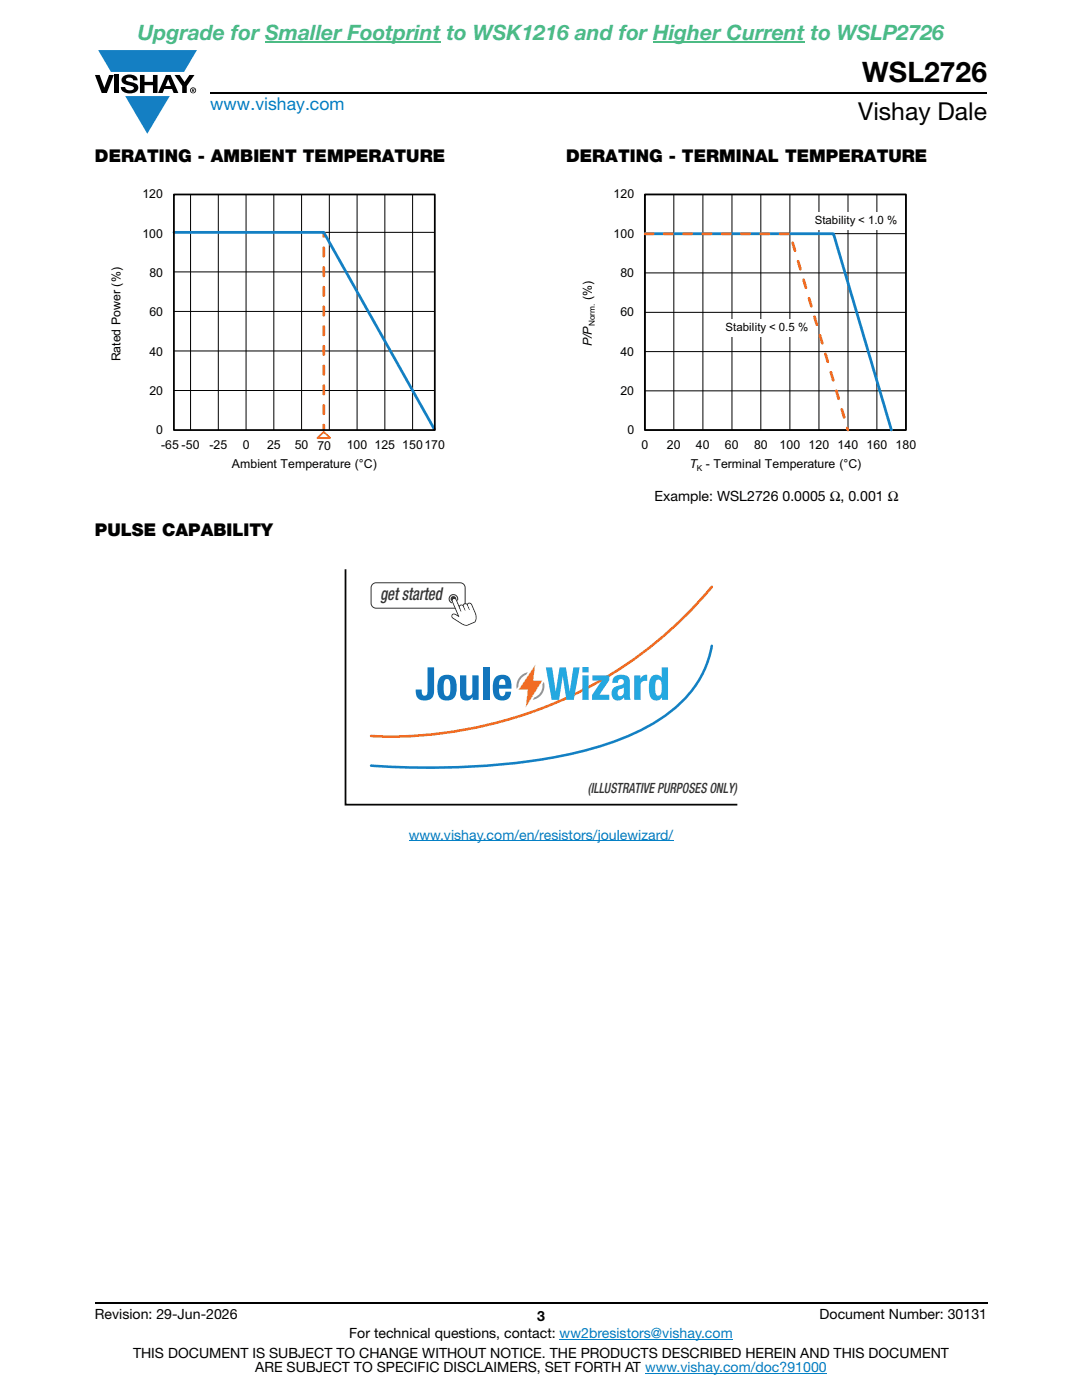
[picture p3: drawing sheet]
<svg xmlns="http://www.w3.org/2000/svg" width="216mm" height="279mm" viewBox="0 0 216 279" stroke-linecap="round" stroke-linejoin="round" font-family="sans-serif">
<g fill="#147fc3">
<path d="M19.6 10h19.7l-2.6 4.3h-1.1h-13.5z"/>
<path d="M25 19.2h8.9l-4.5 7.5z"/>
</g>
<g fill="#000">
<path d="M18.9 15h1l.9 2.5 1-2.5h.9l-1.4 3.6h-1zM22.9 15h.9v3.6h-.9zM24.6 15.3a2.1 2.1 0 0 1 2.8 .3l.1 .4h-.9a.79 .79 0 0 0-.7-.5 .79 .79 0 0 0-.8 .4l.3 .3 1 .2a1.08 1.08 0 0 1 1.2 1 1.08 1.08 0 0 1-1.1 1.2 1.73 1.73 0 0 1-2.4-1.2h.9a.96 .96 0 0 0 .8 .6 .96 .96 0 0 0 .9-.4 1.31 1.31 0 0 0-1.2-.6 1.03 1.03 0 0 1-1.1-.6 1.03 1.03 0 0 1 .2-1.1zM27.9 15h.9v1.3h1.7v-1.3h.9v3.6h-.9v-1.6h-1.7v1.6h-.9zM34.8 15h1.1l.9 1.4 1-1.4h1l-1.5 2.2v1.4h-.9v-1.4z"/>
<path d="M33.6 15.9l.5 1.3h-1.1zM33.1 15l-1.6 3.6h1l.3-.8h1.5l.3 .8h1l-1.6-3.6z"/>
<path d="M38.4 17.8h.2v.2h-.2zM38.3 17.7v.7h.1v-.3l.4 .3-.2-.3 .2-.2-.1-.2z"/>
<path d="M38.1 18a.46 .46 0 0 1 .9 0 .46 .46 0 0 1-.9 0zM37.9 18a.6 .6 0 0 0 1.2 0 .6 .6 0 0 0-1.2 0z"/>
</g>
<path d="M42 18.6h155M18.9 260h178.1" fill="none" stroke="#000" stroke-width=".36"/>
<path d="M52.9 8.3h35M130.3 8.3h30.3" fill="none" stroke="#4cbb84" stroke-width=".21"/>
<path d="M81.6 167.8h52.7M111.7 267.3h34.5M128.7 274h36.3" fill="none" stroke="#007ec4" stroke-width=".2"/>
<path d="M56.2 87.4l1.2-1.2 1.3 1.2z" fill="#fff"/>
<path d="M63.3 87.4l1.3-1.2 1.3 1.2z" fill="none" stroke="#f16b22" stroke-width=".35"/>
<g fill="none" stroke="#000" stroke-width=".2">
<path d="M38 38.8v47M43.6 38.8v47M49.1 38.8v47M54.6 38.8v47M60.2 38.8v47M65.7 38.8v47M71.3 38.8v47M76.8 38.8v47M82.3 38.8v47M128.7 38.8h52.1v47h-52.1zM134.5 38.8v47M140.3 38.8v47"/>
<path d="M146.1 38.8v47M151.8 38.8v47M157.6 38.8v47M163.4 38.8v47M169.2 38.8v47M175 38.8v47M34.7 54.3h52M34.7 46.4h52M128.7 54.5h52.1M128.7 46.6h52.1M34.7 62.2h52M34.7 70h52"/>
<path d="M34.7 77.9h52.1M128.7 78h52.1M128.7 70.2h52.1M128.7 62.3h52.1"/>
</g>
<path d="M64.6 46.4v.8M64.6 84.8v.9" fill="none" stroke="#f16b22" stroke-width=".55"/>
<path d="M64.6 49.4v34.3M128.7 46.7h28.9l11.6 39.1" fill="none" stroke="#f16b22" stroke-width=".55" stroke-dasharray="1.7 2.2"/>
<path d="M34.7 46.4h29.9l22.1 39.3M128.7 46.7h37.6l11.6 39.1" fill="none" stroke="#147fc3" stroke-width=".55"/>
<path d="M34.7 38.8h52.1v47h-52.1zM128.7 38.8h52.1v47h-52.1z" fill="none" stroke="#000" stroke-width=".35"/>
<g fill="#fff">
<path d="M161.7 42.4h18.1v3.5h-18.1z"/>
<path d="M143.9 63.7h18.1v3.5h-18.1z"/>
</g>
<path d="M113.3 161.2v.7" fill="none" stroke="#fff" stroke-width=".35"/>
<path d="M68.9 113.6v47h78.2" fill="none" stroke="#040503" stroke-width=".35"/>
<path d="M74.3 116.6l.7-.3h16.8a1 1 0 0 1 1 1v3.1a1 1 0 0 1-1 1h-16.8a1 1 0 0 1-1-1v-3.1z" fill="none" stroke="#333" stroke-width=".2"/>
<g fill="#333">
<path d="M89.8 118.9a.9 .9 0 0 1 1.2-.3 .9 .9 0 0 1 .3 1.3 .82 .82 0 0 0-.5-1 .82 .82 0 0 0-1 .3v.6l.4 .6a.84 .84 0 0 1-.7-.7 .84 .84 0 0 1 .3-.8z"/>
<path d="M90.4 119.7l.3-.1 .2 .2 1 2.3 .2-.1-.3-.8 .2-.3 .3 .1 .4 .9h.2l-.4-1 .1-.2a.33 .33 0 0 1 .6 .1l.5 .9-.3-1 .3-.2 .3 .3a4.1 4.1 0 0 1 .8 2.9l-.1 .3-1.5 .7a6.6 6.6 0 0 1-2.9-1.6v-.2a.39 .39 0 0 1 .7-.1l.5 .4 .2-.1-1.3-3.1zM90 119.2v.5l1.3 3.1a.73 .73 0 0 0-1.2-.1l.1 .6 .9 .6a3.9 3.9 0 0 0 2.1 1l1.6-.7a1.96 1.96 0 0 0 .1-1.9l-.7-1.6a.56 .56 0 0 0-.4-.4 .56 .56 0 0 0-.6 .2l-.6-.1-.2 .3-.4-.1-.4 .3-.5-1.3a.63 .63 0 0 0-.4-.5 .63 .63 0 0 0-.7 .1z"/>
</g>
<path d="M90.4 119.7l.3-.1 .2 .2 1 2.3 .2-.1-.3-.8 .2-.3 .3 .1 .4 .9h.2l-.4-1 .1-.2a.33 .33 0 0 1 .6 .1l.5 .9-.3-1 .3-.2 .3 .3a4.1 4.1 0 0 1 .8 2.9l-.1 .3-1.5 .7a6.6 6.6 0 0 1-2.9-1.6v-.2a.39 .39 0 0 1 .7-.1l.5 .4 .2-.1-1.3-3.1z" fill="#fff"/>
<path d="M142 117.1a83.9 83.9 0 0 1-66.2 29.9l-1.8-.1" fill="none" stroke="#f16b22" stroke-width=".51"/>
<path d="M142 128.9a21.4 21.4 0 0 1-9.6 14.2 57.6 57.6 0 0 1-22.2 8.1 155.9 155.9 0 0 1-36.2 1.6" fill="none" stroke="#147fc3" stroke-width=".51"/>
<g fill="#1175bc">
<path d="M85.3 133.2h1.3v4.7a1.8 1.8 0 0 1-2.5 1.8 1.81 1.81 0 0 1-1.2-2.1h1.2l.2 1a.56 .56 0 0 0 .6 .2 .56 .56 0 0 0 .4-.5z"/>
<path d="M91.8 134.8h1.2l.1 3.7a.59 .59 0 0 0 .6 .3 .59 .59 0 0 0 .5-.4v-3.6h1.3v4.9h-1.2v-.6a1.33 1.33 0 0 1-1.5 .7 1.33 1.33 0 0 1-1-1.4z"/>
<path d="M96.4 133.2h1.2v6.5h-1.2z"/>
<path d="M88.9 135.6a3.8 3.8 0 0 0 0 3.3h.6a3.6 3.6 0 0 0 0-3.3zM87.8 135.1a1.92 1.92 0 0 1 2.1-.3 1.92 1.92 0 0 1 1.2 1.8 2.97 2.97 0 0 1-.9 3 1.87 1.87 0 0 1-2 0 1.87 1.87 0 0 1-.9-1.7 4 4 0 0 1 .5-2.8z"/>
<path d="M99.9 135.6l-.3 .5v.6h1.3l-.2-.9-.2-.2zM98.8 135.2a1.83 1.83 0 0 1 2-.5 1.83 1.83 0 0 1 1.2 1.7l.1 1h-2.5a1.36 1.36 0 0 0 .6 1.5 .78 .78 0 0 0 .7-.9h1.1a1.81 1.81 0 0 1-1.7 1.8 1.81 1.81 0 0 1-1.9-1.6l-.1-1a3.1 3.1 0 0 1 .5-2z"/>
</g>
<g fill="#24a8e0">
<path d="M108.9 133.2h1.3l.7 4.8 .8-4.8h1.2l.8 4.8 .7-4.8h1.3l-1.2 6.5h-1.5l-.7-4.7-.7 4.7h-1.5z"/>
<path d="M118.2 134.8h3.4v1l-2 2.9h2v1h-3.5v-1l2-2.9h-1.9z"/>
<path d="M126.6 134.8h1.2v.6a1.22 1.22 0 0 1 1.3-.7v1.2h-.2a.93 .93 0 0 0-1.1 .8v3h-1.2z"/>
<path d="M116.2 134.8h1.3v4.9h-1.3zM116.2 133.1h1.3v1.1h-1.3z"/>
<path d="M123.4 137.7a.66 .66 0 0 0 0 1.1 .66 .66 0 0 0 1-.3l.1-1.3zM122.7 135a2.29 2.29 0 0 1 2.9 .4l.1 3.7 .1 .6h-1.2l-.1-.5a1.36 1.36 0 0 1-1.8 .5 1.36 1.36 0 0 1-.6-1.8 1.37 1.37 0 0 1 1.2-1l.7-.2a.6 .6 0 0 0 .5-.7 .6 .6 0 0 0-.8-.5 .6 .6 0 0 0-.4 .8h-1.1a1.5 1.5 0 0 1 .5-1.3z"/>
<path d="M131.1 135.7a3.3 3.3 0 0 0 0 3.1h.3a.81 .81 0 0 0 .6-1v-.6a1.32 1.32 0 0 0-.6-1.6zM130.1 134.9a1.32 1.32 0 0 1 1.9 .3v-2h1.3v6.5h-1.2v-.5a1.33 1.33 0 0 1-1.4 .6 1.33 1.33 0 0 1-1.1-1.1 4.4 4.4 0 0 1 .5-3.8z"/>
</g>
<g fill="#929497">
<path d="M103.9 134.9l.9-.6 .5-.1-.3 .5a2.4 2.4 0 0 0-1.6 2.3l-.3 .5v-.4a2.79 2.79 0 0 1 .8-2.2z"/>
<path d="M108.5 136.1a2.8 2.8 0 0 1-2.2 3.6l.3-.5a2.41 2.41 0 0 0 1.6-2.6z"/>
</g>
<path d="M106.8 132.6l-.4 3.2h1.8l-3.3 5.4 .4-3.5h-1.8z" fill="#faaf41"/>
<text font-size="5.6" x="172.1" y="16.4">WSL2726</text>
<text font-size="4.9" x="171.3" y="24">Vishay Dale</text>
<text font-size="4.2" fill="#4cbb84" x="27.5" y="8">Upgrade for Smaller Footprint to WSK1216 and for Higher Current to WSLP2726</text>
<text font-size="3.5" fill="#007ec4" x="42" y="21.9">www.vishay.com</text>
<g font-size="3.5">
<text x="18.9" y="32.3">DERATING - AMBIENT TEMPERATURE</text>
<text x="112.9" y="32.3">DERATING - TERMINAL TEMPERATURE</text>
<text x="18.9" y="107">PULSE CAPABILITY</text>
</g>
<text font-size="3.5" fill="#333" x="75.8" y="119.8">get started</text>
<g font-size="2.8">
<text x="130.6" y="99.9">Example: WSL2726 0.0005 Ω, 0.001 Ω</text>
<text x="18.9" y="263.3">Revision: 29-Jun-2026</text>
<text x="107.2" y="263.6">3</text>
<text x="163.6" y="263.3">Document Number: 30131</text>
<text x="69.7" y="267.1">For technical questions, contact: ww2bresistors@vishay.com</text>
<text x="26.5" y="271">THIS DOCUMENT IS SUBJECT TO CHANGE WITHOUT NOTICE. THE PRODUCTS DESCRIBED HEREIN AND THIS DOCUMENT</text>
<text x="50.9" y="273.8">ARE SUBJECT TO SPECIFIC DISCLAIMERS, SET FORTH AT www.vishay.com/doc?91000</text>
</g>
<text font-size="2.8" fill="#333" x="117.3" y="158.3">(ILLUSTRATIVE PURPOSES ONLY)</text>
<text font-size="2.8" fill="#007ec4" x="81.6" y="167.6">www.vishay.com/en/resistors/joulewizard/</text>
<g font-size="2.5">
<text x="28.4" y="39.6">120</text>
<text x="122.4" y="39.6">120</text>
<text x="28.4" y="47.4">100</text>
<text x="122.4" y="47.4">100</text>
<text x="29.8" y="55.3">80</text>
<text x="118.1" y="59.9" transform="rotate(-90 118.1 59.9)">(%)</text>
<text x="123.8" y="55.3">80</text>
<text x="29.8" y="63.1">60</text>
<text x="123.8" y="63.1">60</text>
<text x="29.8" y="70.9">40</text>
<text x="118.1" y="69.1" transform="rotate(-90 118.1 69.1)">P/P</text>
<text x="123.8" y="70.9">40</text>
<text x="24.1" y="72.1" transform="rotate(-90 24.1 72.1)">Rated Power (%)</text>
<text x="29.8" y="78.8">20</text>
<text x="123.8" y="78.8">20</text>
<text x="31.2" y="86.6">0</text>
<text x="32.2" y="89.6">-65 -50</text>
<text x="41.8" y="89.6">-25</text>
<text x="48.4" y="89.6">0</text>
<text x="53.3" y="89.6">25</text>
<text x="58.8" y="89.6">50</text>
<text x="63.3" y="89.8">70</text>
<text x="69.2" y="89.6">100 125 150170</text>
<text x="125.2" y="86.6">0</text>
<text x="128" y="89.6">0</text>
<text x="133.1" y="89.6">20</text>
<text x="138.9" y="89.6">40</text>
<text x="144.7" y="89.6">60</text>
<text x="150.5" y="89.6">80</text>
<text x="155.6" y="89.6">100 120 140 160 180</text>
<text x="46.3" y="93.5">Ambient Temperature (°C)</text>
<text x="137.6" y="93.5">T - Terminal Temperature (°C)</text>
</g>
<g font-size="2.3">
<text x="162.6" y="44.7">Stability &lt; 1.0 %</text>
<text x="144.8" y="66.1">Stability &lt; 0.5 %</text>
</g>
<g font-size="1.7">
<text x="118.7" y="65.1" transform="rotate(-90 118.7 65.1)">Norm.</text>
<text x="139" y="94.1">K</text>
</g>
</svg>
